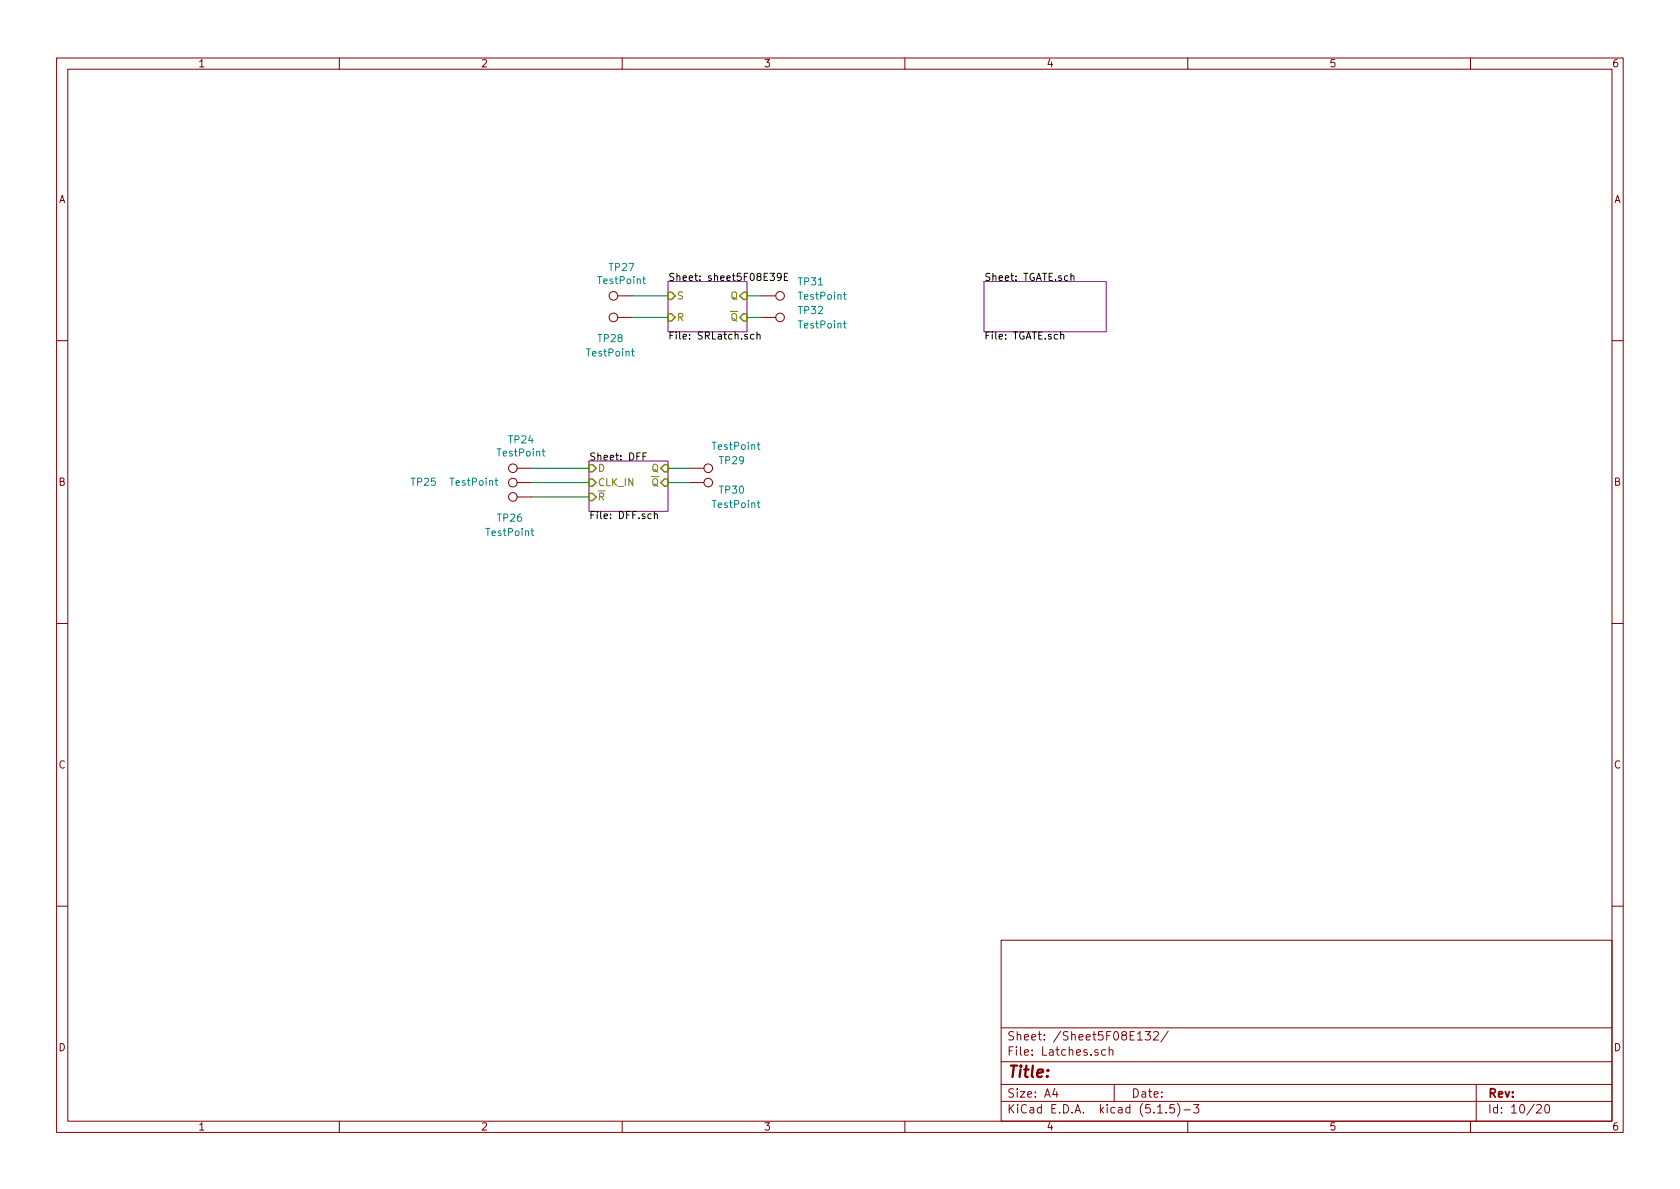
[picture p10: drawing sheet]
EESchema Schematic File Version 4
EELAYER 30 0
EELAYER END
$Descr A4 11693 8268
encoding utf-8
Sheet 10 20
Title ""
Date ""
Rev ""
Comp ""
Comment1 ""
Comment2 ""
Comment3 ""
Comment4 ""
$EndDescr
$Sheet
S 4650 1950 550  350 
U 5F08E3A4
F0 "sheet5F08E39E" 50
F1 "SRLatch.sch" 50
F2 "Q" I R 5200 2050 50 
F3 "~Q" I R 5200 2200 50 
F4 "S" I L 4650 2050 50 
F5 "R" I L 4650 2200 50 
$EndSheet
$Comp
L Connector:TestPoint TP27
U 1 1
P 4400 2050
F 0 "TP27" V 4595 2122 50  0000 C CNN
F 1 "TestPoint" V 4504 2122 50  0000 C CNN
F 2 "Connector_PinSocket_2.54mm:PinSocket_1x01_P2.54mm_Vertical" H 4600 2050 50  0001 C CNN
F 3 "~" H 4600 2050 50  0001 C CNN
	1    4400 2050
	0    -1   -1   0   
$EndComp
Wire Wire Line
	4400 2050 4650 2050
Wire Wire Line
	4650 2200 4400 2200
$Comp
L Connector:TestPoint TP28
U 1 1
P 4400 2200
F 0 "TP28" V 4250 2350 50  0000 C CNN
F 1 "TestPoint" V 4150 2350 50  0000 C CNN
F 2 "Connector_PinSocket_2.54mm:PinSocket_1x01_P2.54mm_Vertical" H 4600 2200 50  0001 C CNN
F 3 "~" H 4600 2200 50  0001 C CNN
	1    4400 2200
	0    -1   -1   0   
$EndComp
$Comp
L Connector:TestPoint TP31
U 1 1
P 5300 2050
F 0 "TP31" V 5200 2300 50  0000 L CNN
F 1 "TestPoint" V 5300 2300 50  0000 L CNN
F 2 "Connector_PinSocket_2.54mm:PinSocket_1x01_P2.54mm_Vertical" H 5500 2050 50  0001 C CNN
F 3 "~" H 5500 2050 50  0001 C CNN
	1    5300 2050
	0    1    1    0   
$EndComp
Wire Wire Line
	5300 2050 5200 2050
Wire Wire Line
	5200 2200 5300 2200
$Comp
L Connector:TestPoint TP32
U 1 1
P 5300 2200
F 0 "TP32" V 5250 2450 50  0000 L CNN
F 1 "TestPoint" V 5350 2450 50  0000 L CNN
F 2 "Connector_PinSocket_2.54mm:PinSocket_1x01_P2.54mm_Vertical" H 5500 2200 50  0001 C CNN
F 3 "~" H 5500 2200 50  0001 C CNN
	1    5300 2200
	0    1    1    0   
$EndComp
$Sheet
S 6850 1950 850  350 
U 5F0AFCF0
F0 "TGATE.sch" 50
F1 "TGATE.sch" 50
$EndSheet
$Sheet
S 4100 3200 550  350 
U 5F0B4401
F0 "DFF" 50
F1 "DFF.sch" 50
F2 "D" I L 4100 3250 50 
F3 "~R" I L 4100 3450 50 
F4 "Q" I R 4650 3250 50 
F5 "~Q" I R 4650 3350 50 
F6 "CLK_IN" I L 4100 3350 50 
$EndSheet
$Comp
L Connector:TestPoint TP26
U 1 1
P 3700 3450
F 0 "TP26" V 3550 3600 50  0000 C CNN
F 1 "TestPoint" V 3450 3600 50  0000 C CNN
F 2 "Connector_PinSocket_2.54mm:PinSocket_1x01_P2.54mm_Vertical" H 3900 3450 50  0001 C CNN
F 3 "~" H 3900 3450 50  0001 C CNN
	1    3700 3450
	0    -1   -1   0   
$EndComp
$Comp
L Connector:TestPoint TP24
U 1 1
P 3700 3250
F 0 "TP24" V 3895 3322 50  0000 C CNN
F 1 "TestPoint" V 3804 3322 50  0000 C CNN
F 2 "Connector_PinSocket_2.54mm:PinSocket_1x01_P2.54mm_Vertical" H 3900 3250 50  0001 C CNN
F 3 "~" H 3900 3250 50  0001 C CNN
	1    3700 3250
	0    -1   -1   0   
$EndComp
$Comp
L Connector:TestPoint TP25
U 1 1
P 3700 3350
F 0 "TP25" V 3700 4100 50  0000 C CNN
F 1 "TestPoint" V 3700 3750 50  0000 C CNN
F 2 "Connector_PinSocket_2.54mm:PinSocket_1x01_P2.54mm_Vertical" H 3900 3350 50  0001 C CNN
F 3 "~" H 3900 3350 50  0001 C CNN
	1    3700 3350
	0    -1   -1   0   
$EndComp
Wire Wire Line
	3700 3350 4100 3350
Wire Wire Line
	4100 3450 3700 3450
Wire Wire Line
	3700 3250 4100 3250
$Comp
L Connector:TestPoint TP30
U 1 1
P 4800 3350
F 0 "TP30" V 4850 3550 50  0000 L CNN
F 1 "TestPoint" V 4950 3500 50  0000 L CNN
F 2 "Connector_PinSocket_2.54mm:PinSocket_1x01_P2.54mm_Vertical" H 5000 3350 50  0001 C CNN
F 3 "~" H 5000 3350 50  0001 C CNN
	1    4800 3350
	0    1    1    0   
$EndComp
Wire Wire Line
	4800 3350 4650 3350
$Comp
L Connector:TestPoint TP29
U 1 1
P 4800 3250
F 0 "TP29" V 4850 3450 50  0000 L CNN
F 1 "TestPoint" V 4950 3400 50  0000 L CNN
F 2 "Connector_PinSocket_2.54mm:PinSocket_1x01_P2.54mm_Vertical" H 5000 3250 50  0001 C CNN
F 3 "~" H 5000 3250 50  0001 C CNN
	1    4800 3250
	0    1    -1   0   
$EndComp
Wire Wire Line
	4800 3250 4650 3250
$EndSCHEMATC
